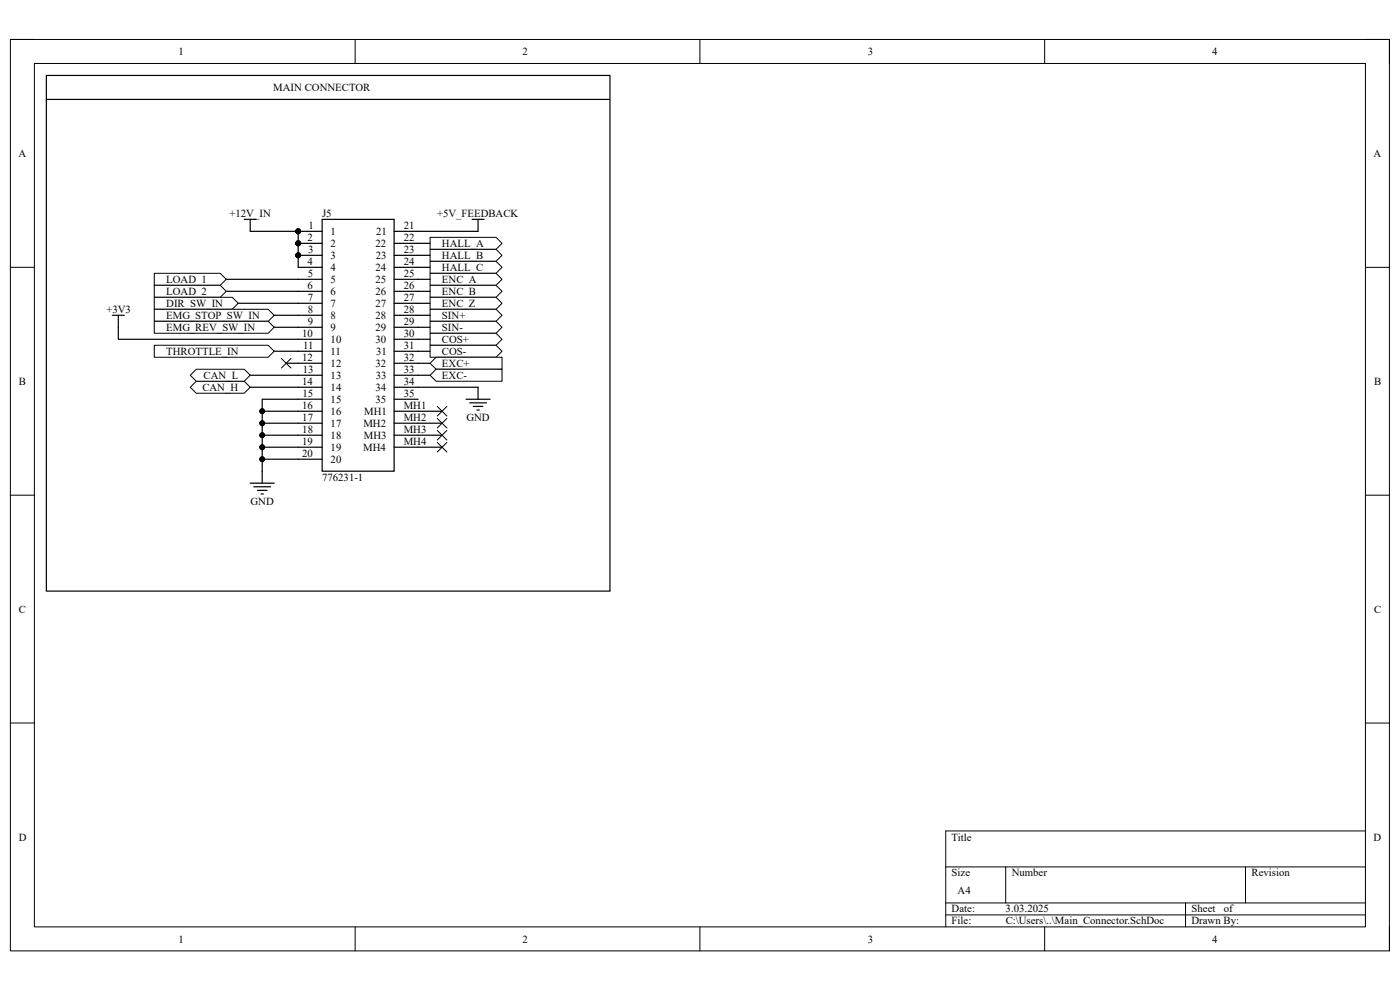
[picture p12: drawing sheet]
<svg xmlns="http://www.w3.org/2000/svg" width="297mm" height="210mm" viewBox="0 0 297 210" stroke-linecap="round" stroke-linejoin="round" font-family="sans-serif">
<path d="M2.2 8.4h292.6v193.3h-292.6z" fill="none" stroke="#000" stroke-width=".21"/>
<path d="M7.3 13.5h282.4v183.1h-282.4z" fill-rule="evenodd" fill="#fff"/>
<g fill="none" stroke="#000" stroke-width=".21">
<path d="M2.2 8.4h5.1M7.3 13.5h282.4v183.1h-282.4zM75.3 8.4v5.1M148.5 8.4v5.1M221.6 8.4v5.1M289.7 8.4h5.1v5.1M2.2 56.7h5.1M289.7 56.7h5.1M2.2 105h5.1M289.7 105.1h5.1M2.2 153.4h5.1M289.7 153.4h5.1"/>
<path d="M289.7 176.3h-89.1v20.3M75.3 196.6v5.1M148.5 196.6v5.1M200.6 183.9h89.1M200.6 191.5h89.1M200.6 194.1h89.1M213.4 183.9v7.6M221.6 196.6v5.1M251.5 191.5v5.1M264.2 183.9v7.6M294.8 196.6v5.1"/>
<circle cx="63.3" cy="54.2" r=".51"/>
<circle cx="63.3" cy="49.1" r=".51"/>
<circle cx="63.3" cy="51.6" r=".51"/>
<circle cx="55.6" cy="97.4" r=".51"/>
<circle cx="55.6" cy="94.9" r=".51"/>
</g>
<path d="M9.8 16h119.6v109.4h-119.6zM9.8 21.1h119.6M48 59.3h15.3M51.8 46.5h2.6M53.1 46.5v2.6h10.2v7.6M48 61.8h15.3M55.6 97.4h7.7M63.3 94.9h-7.7v7.6M53.1 102.5h5.1M53.8 103.3h3.6M54.6 104h2M55.4 104.8h.5" fill="none" stroke="#000" stroke-width=".25"/>
<g fill="#000">
<circle cx="63.3" cy="54.2" r=".51"/>
<circle cx="63.3" cy="49.1" r=".51"/>
<circle cx="63.3" cy="51.6" r=".51"/>
<circle cx="55.6" cy="97.4" r=".51"/>
<circle cx="55.6" cy="94.9" r=".51"/>
</g>
<path d="M32.7 58h14l1.3 1.3-1.3 1.2h-14z" fill-rule="evenodd" fill="#fff"/>
<path d="M32.7 58h14l1.3 1.3-1.3 1.2h-14z" fill="none" stroke="#000" stroke-width=".21"/>
<path d="M32.7 60.5h14l1.3 1.3-1.3 1.3h-14z" fill-rule="evenodd" fill="#fff"/>
<path d="M32.7 60.5h14l1.3 1.3-1.3 1.3h-14z" fill="none" stroke="#000" stroke-width=".21"/>
<path d="M32.7 63.1h16.6l1.2 1.2-1.2 1.3h-16.6z" fill-rule="evenodd" fill="#fff"/>
<path d="M32.7 63.1h16.6l1.2 1.2-1.2 1.3h-16.6z" fill="none" stroke="#000" stroke-width=".21"/>
<path d="M32.7 65.6h24.2l1.3 1.3-1.3 1.3h-24.2z" fill-rule="evenodd" fill="#fff"/>
<path d="M32.7 65.6h24.2l1.3 1.3-1.3 1.3h-24.2z" fill="none" stroke="#000" stroke-width=".21"/>
<path d="M32.7 68.2h24.2l1.3 1.2-1.3 1.3h-24.2z" fill-rule="evenodd" fill="#fff"/>
<g fill="none" stroke="#000" stroke-width=".21">
<path d="M32.7 68.2h24.2l1.3 1.2-1.3 1.3h-24.2z"/>
<circle cx="55.6" cy="89.8" r=".51"/>
<circle cx="55.6" cy="92.3" r=".51"/>
<circle cx="55.6" cy="94.9" r=".51"/>
<circle cx="55.6" cy="87.2" r=".51"/>
</g>
<path d="M23.8 66.9h2.6M25.1 66.9v5.1h38.2M50.5 64.3h12.8M58.2 69.4h5.1M58.2 66.9h5.1M55.6 89.8h7.7M55.6 92.3h7.7M63.3 87.2h-7.7v7.7" fill="none" stroke="#000" stroke-width=".25"/>
<g fill="#000">
<circle cx="55.6" cy="89.8" r=".51"/>
<circle cx="55.6" cy="92.3" r=".51"/>
<circle cx="55.6" cy="94.9" r=".51"/>
<circle cx="55.6" cy="87.2" r=".51"/>
</g>
<path d="M32.7 73.2h24.2l1.3 1.3-1.3 1.3h-24.2z" fill-rule="evenodd" fill="#fff"/>
<g fill="none" stroke="#000" stroke-width=".21">
<path d="M32.7 73.2h24.2l1.3 1.3-1.3 1.3h-24.2z"/>
<circle cx="55.6" cy="87.2" r=".51"/>
</g>
<path d="M58.2 74.5h5.1M53.1 82.1h10.2M63.3 84.7h-7.7v2.5" fill="none" stroke="#000" stroke-width=".25"/>
<circle cx="55.6" cy="87.2" r=".51" fill="#000"/>
<path d="M40.4 82.1l1.2-1.2h10.2l1.3 1.2-1.3 1.3h-10.2z" fill-rule="evenodd" fill="#fff"/>
<path d="M40.4 82.1l1.2-1.2h10.2l1.3 1.2-1.3 1.3h-10.2z" fill="none" stroke="#000" stroke-width=".21"/>
<path d="M40.4 79.6l1.2-1.3h10.2l1.3 1.3-1.3 1.3h-10.2z" fill-rule="evenodd" fill="#fff"/>
<path d="M40.4 79.6l1.2-1.3h10.2l1.3 1.3-1.3 1.3h-10.2z" fill="none" stroke="#000" stroke-width=".21"/>
<path d="M53.1 79.6h10.2" fill="none" stroke="#000" stroke-width=".25"/>
<path d="M91.2 50.4h14l1.3 1.2-1.3 1.3h-14z" fill-rule="evenodd" fill="#fff"/>
<path d="M91.2 50.4h14l1.3 1.2-1.3 1.3h-14z" fill="none" stroke="#000" stroke-width=".21"/>
<path d="M91.2 52.9h14l1.3 1.3-1.3 1.2h-14z" fill-rule="evenodd" fill="#fff"/>
<path d="M91.2 52.9h14l1.3 1.3-1.3 1.2h-14z" fill="none" stroke="#000" stroke-width=".21"/>
<path d="M91.2 55.4h14l1.3 1.3-1.3 1.3h-14z" fill-rule="evenodd" fill="#fff"/>
<path d="M91.2 55.4h14l1.3 1.3-1.3 1.3h-14z" fill="none" stroke="#000" stroke-width=".21"/>
<path d="M88.7 51.6h2.5M88.7 54.2h2.5M88.7 56.7h2.5" fill="none" stroke="#000" stroke-width=".25"/>
<path d="M91.2 58h14l1.3 1.3-1.3 1.2h-14z" fill-rule="evenodd" fill="#fff"/>
<path d="M91.2 58h14l1.3 1.3-1.3 1.2h-14z" fill="none" stroke="#000" stroke-width=".21"/>
<path d="M91.2 60.5h14l1.3 1.3-1.3 1.3h-14z" fill-rule="evenodd" fill="#fff"/>
<path d="M91.2 60.5h14l1.3 1.3-1.3 1.3h-14z" fill="none" stroke="#000" stroke-width=".21"/>
<path d="M91.2 63.1h14l1.3 1.2-1.3 1.3h-14z" fill-rule="evenodd" fill="#fff"/>
<path d="M91.2 63.1h14l1.3 1.2-1.3 1.3h-14z" fill="none" stroke="#000" stroke-width=".21"/>
<path d="M88.7 59.3h2.5M88.7 61.8h2.5M88.7 64.3h2.5" fill="none" stroke="#000" stroke-width=".25"/>
<path d="M91.2 65.6h14l1.3 1.3-1.3 1.3h-14z" fill-rule="evenodd" fill="#fff"/>
<path d="M91.2 65.6h14l1.3 1.3-1.3 1.3h-14z" fill="none" stroke="#000" stroke-width=".21"/>
<path d="M91.2 68.2h14l1.3 1.2-1.3 1.3h-14z" fill-rule="evenodd" fill="#fff"/>
<path d="M91.2 68.2h14l1.3 1.2-1.3 1.3h-14z" fill="none" stroke="#000" stroke-width=".21"/>
<path d="M91.2 70.7h14l1.3 1.3-1.3 1.2h-14z" fill-rule="evenodd" fill="#fff"/>
<path d="M91.2 70.7h14l1.3 1.3-1.3 1.2h-14z" fill="none" stroke="#000" stroke-width=".21"/>
<path d="M91.2 73.2h14l1.3 1.3-1.3 1.3h-14z" fill-rule="evenodd" fill="#fff"/>
<path d="M91.2 73.2h14l1.3 1.3-1.3 1.3h-14z" fill="none" stroke="#000" stroke-width=".21"/>
<path d="M92.5 75.8h14v2.5h-14l-1.3-1.2z" fill-rule="evenodd" fill="#fff"/>
<path d="M92.5 75.8h14v2.5h-14l-1.3-1.2z" fill="none" stroke="#000" stroke-width=".21"/>
<path d="M91.2 79.6l1.3-1.3h14v2.6h-14z" fill-rule="evenodd" fill="#fff"/>
<g fill="none" stroke="#000" stroke-width=".21">
<path d="M59.7 76l2 2.1M61.7 76l-2 2.1M91.2 79.6l1.3-1.3h14v2.6h-14zM92.8 93.9l2 2M92.8 91.3l2 2M92.8 88.8l2 2M92.8 86.2l2 2.1M94.8 93.9l-2 2M94.8 91.3l-2 2M94.8 88.8l-2 2M94.8 86.2l-2 2.1"/>
<circle cx="63.3" cy="54.2" r=".51"/>
<circle cx="63.3" cy="49.1" r=".51"/>
<circle cx="63.3" cy="51.6" r=".51"/>
</g>
<g fill="none" stroke="#000" stroke-width=".25">
<path d="M100.1 46.5h2.6M101.4 46.5v2.6h-12.7M60.7 77.1h2.6M88.7 66.9h2.5M88.7 69.4h2.5M88.7 72h2.5M88.7 74.5h2.5M88.7 77.1h2.5M88.7 79.6h2.5M88.7 82.1h12.7v2.6M88.7 87.2h5.1M88.7 89.8h5.1"/>
<path d="M88.7 92.3h5.1M88.7 94.9h5.1M98.9 84.7h5.1M99.6 85.5h3.6M100.4 86.2h2M101.2 87h.5"/>
</g>
<g fill="#000">
<circle cx="63.3" cy="54.2" r=".51"/>
<circle cx="63.3" cy="49.1" r=".51"/>
<circle cx="63.3" cy="51.6" r=".51"/>
</g>
<path d="M68.3 46.5h15.3v53.5h-15.3z" fill-rule="evenodd" fill="#fff"/>
<g fill="none" stroke="#000" stroke-width=".25">
<path d="M63.3 49.1h5M63.3 51.6h5M63.3 54.2h5M63.3 56.7h5M63.3 59.3h5M68.3 46.5h15.3v53.5h-15.3zM83.6 49.1h5.1M83.6 51.6h5.1M83.6 54.2h5.1M83.6 56.7h5.1M83.6 59.3h5.1M63.3 61.8h5"/>
<path d="M63.3 64.3h5M63.3 66.9h5M63.3 69.4h5M63.3 72h5M63.3 74.5h5M63.3 77.1h5M63.3 79.6h5M83.6 61.8h5.1M83.6 64.3h5.1M83.6 66.9h5.1M83.6 69.4h5.1M83.6 72h5.1"/>
<path d="M83.6 74.5h5.1M83.6 77.1h5.1M83.6 79.6h5.1M63.3 82.1h5M63.3 84.7h5M63.3 87.2h5M63.3 89.8h5M63.3 92.3h5M63.3 94.9h5M63.3 97.4h5M83.6 82.1h5.1M83.6 84.7h5.1"/>
<path d="M83.6 87.2h5.1M83.6 89.8h5.1M83.6 92.3h5.1M83.6 94.9h5.1"/>
</g>
<g fill="#000">
<circle cx="63.3" cy="54.2" r=".51"/>
<circle cx="63.3" cy="49.1" r=".51"/>
<circle cx="63.3" cy="51.6" r=".51"/>
</g>
<g fill="none" stroke="#000" stroke-width=".21">
<circle cx="63.3" cy="54.2" r=".51"/>
<circle cx="63.3" cy="49.1" r=".51"/>
<circle cx="63.3" cy="51.6" r=".51"/>
</g>
<g font-size="2.3">
<text x="37.9" y="11.7">1</text>
<text x="110.9" y="11.7">2</text>
<text x="184.1" y="11.7">3</text>
<text x="257.1" y="11.7">4</text>
<text x="58" y="19.3">MAIN CONNECTOR</text>
<text x="3.9" y="33.3">A</text>
<text x="291.4" y="33.3">A</text>
<text x="48.7" y="46">+12V_IN</text>
<text x="68.3" y="46">J5</text>
<text x="92.7" y="46">+5V_FEEDBACK</text>
<text x="65.2" y="51.1">2</text>
<text x="65.4" y="53.6">3</text>
<text x="65.4" y="48.6">1</text>
<text x="70.1" y="49.8">1</text>
<text x="70.1" y="52.4">2</text>
<text x="79.6" y="52.4">22</text>
<text x="79.8" y="49.8">21</text>
<text x="85.6" y="48.6">21</text>
<text x="85.6" y="51.1">22</text>
<text x="85.6" y="53.6">23</text>
<text x="93.8" y="52.4">HALL_A</text>
<text x="35.3" y="60">LOAD_1</text>
<text x="65.2" y="56.2">4</text>
<text x="65.3" y="58.7">5</text>
<text x="70.1" y="54.9">3</text>
<text x="70.1" y="57.4">4</text>
<text x="70.1" y="60">5</text>
<text x="79.6" y="57.4">24</text>
<text x="79.7" y="60">25</text>
<text x="79.7" y="54.9">23</text>
<text x="85.6" y="56.2">24</text>
<text x="85.6" y="58.7">25</text>
<text x="93.8" y="54.9">HALL_B</text>
<text x="93.8" y="57.4">HALL_C</text>
<text x="93.8" y="60">ENC_A</text>
<text x="35.3" y="62.6">LOAD_2</text>
<text x="35.3" y="65.1">DIR_SW_IN</text>
<text x="65.2" y="61.3">6</text>
<text x="65.3" y="63.8">7</text>
<text x="70.1" y="62.6">6</text>
<text x="70.1" y="65.1">7</text>
<text x="79.6" y="62.6">26</text>
<text x="79.6" y="65.1">27</text>
<text x="85.6" y="61.3">26</text>
<text x="85.6" y="63.8">27</text>
<text x="93.8" y="62.6">ENC_B</text>
<text x="93.8" y="65.1">ENC_Z</text>
<text x="22.6" y="66.4">+3V3</text>
<text x="35.3" y="67.6">EMG_STOP_SW_IN</text>
<text x="35.3" y="70.2">EMG_REV_SW_IN</text>
<text x="64.1" y="71.5">10</text>
<text x="65.3" y="66.4">8</text>
<text x="65.3" y="68.9">9</text>
<text x="70.1" y="67.6">8</text>
<text x="70.1" y="70.2">9</text>
<text x="79.6" y="70.2">29</text>
<text x="79.7" y="67.6">28</text>
<text x="85.6" y="66.4">28</text>
<text x="85.6" y="68.9">29</text>
<text x="85.6" y="71.5">30</text>
<text x="93.8" y="67.6">SIN+</text>
<text x="93.8" y="70.2">SIN-</text>
<text x="35.3" y="75.3">THROTTLE_IN</text>
<text x="64.1" y="76.5">12</text>
<text x="64.3" y="74">11</text>
<text x="70.1" y="72.7">10</text>
<text x="70.1" y="75.3">11</text>
<text x="70.1" y="77.8">12</text>
<text x="79.6" y="72.7">30</text>
<text x="79.6" y="77.8">32</text>
<text x="79.8" y="75.3">31</text>
<text x="85.6" y="74">31</text>
<text x="85.6" y="76.5">32</text>
<text x="93.8" y="72.7">COS+</text>
<text x="93.8" y="75.3">COS-</text>
<text x="93.8" y="77.8">EXC+</text>
<text x="4" y="81.6">B</text>
<text x="42.9" y="82.9">CAN_H</text>
<text x="43.2" y="80.3">CAN_L</text>
<text x="64.1" y="81.6">14</text>
<text x="64.2" y="79.1">13</text>
<text x="70.1" y="80.3">13</text>
<text x="70.1" y="82.9">14</text>
<text x="79.6" y="82.9">34</text>
<text x="79.7" y="80.3">33</text>
<text x="85.6" y="79.1">33</text>
<text x="85.6" y="81.6">34</text>
<text x="93.8" y="80.3">EXC-</text>
<text x="291.5" y="81.6">B</text>
<text x="64.1" y="86.7">16</text>
<text x="64.1" y="89.3">17</text>
<text x="64.2" y="84.2">15</text>
<text x="70.1" y="85.4">15</text>
<text x="70.1" y="88">16</text>
<text x="77.3" y="88">MH1</text>
<text x="79.7" y="85.4">35</text>
<text x="85.6" y="84.2">35</text>
<text x="85.6" y="86.7">MH1</text>
<text x="85.6" y="89.3">MH2</text>
<text x="99" y="89.3">GND</text>
<text x="64.1" y="94.4">19</text>
<text x="64.1" y="91.8">18</text>
<text x="70.1" y="90.6">17</text>
<text x="70.1" y="93.1">18</text>
<text x="70.1" y="95.6">19</text>
<text x="77" y="95.6">MH4</text>
<text x="77.1" y="90.6">MH2</text>
<text x="77.2" y="93.1">MH3</text>
<text x="85.6" y="91.8">MH3</text>
<text x="85.6" y="94.4">MH4</text>
<text x="64.1" y="96.9">20</text>
<text x="68.3" y="102">776231-1</text>
<text x="70.1" y="98.2">20</text>
<text x="53.2" y="107.1">GND</text>
<text x="4" y="130">C</text>
<text x="291.5" y="130">C</text>
<text x="4" y="178.3">D</text>
<text x="201.9" y="178.3">Title</text>
<text x="291.4" y="178.3">D</text>
<text x="201.9" y="185.9">Size</text>
<text x="214.6" y="185.9">Number</text>
<text x="265.5" y="185.9">Revision</text>
<text x="203.2" y="189.7">A4</text>
<text x="201.9" y="193.5">Date:</text>
<text x="201.9" y="196.1">File:</text>
<text x="213.3" y="193.5">3.03.2025</text>
<text x="213.4" y="196.1">C:\Users\..\Main_Connector.SchDoc</text>
<text x="252.8" y="196.1">Drawn By:</text>
<text x="252.8" y="193.5">Sheet</text>
<text x="259.6" y="193.5">of</text>
<text x="37.9" y="199.9">1</text>
<text x="110.9" y="199.9">2</text>
<text x="184.1" y="199.9">3</text>
<text x="257.1" y="199.9">4</text>
</g>
</svg>
